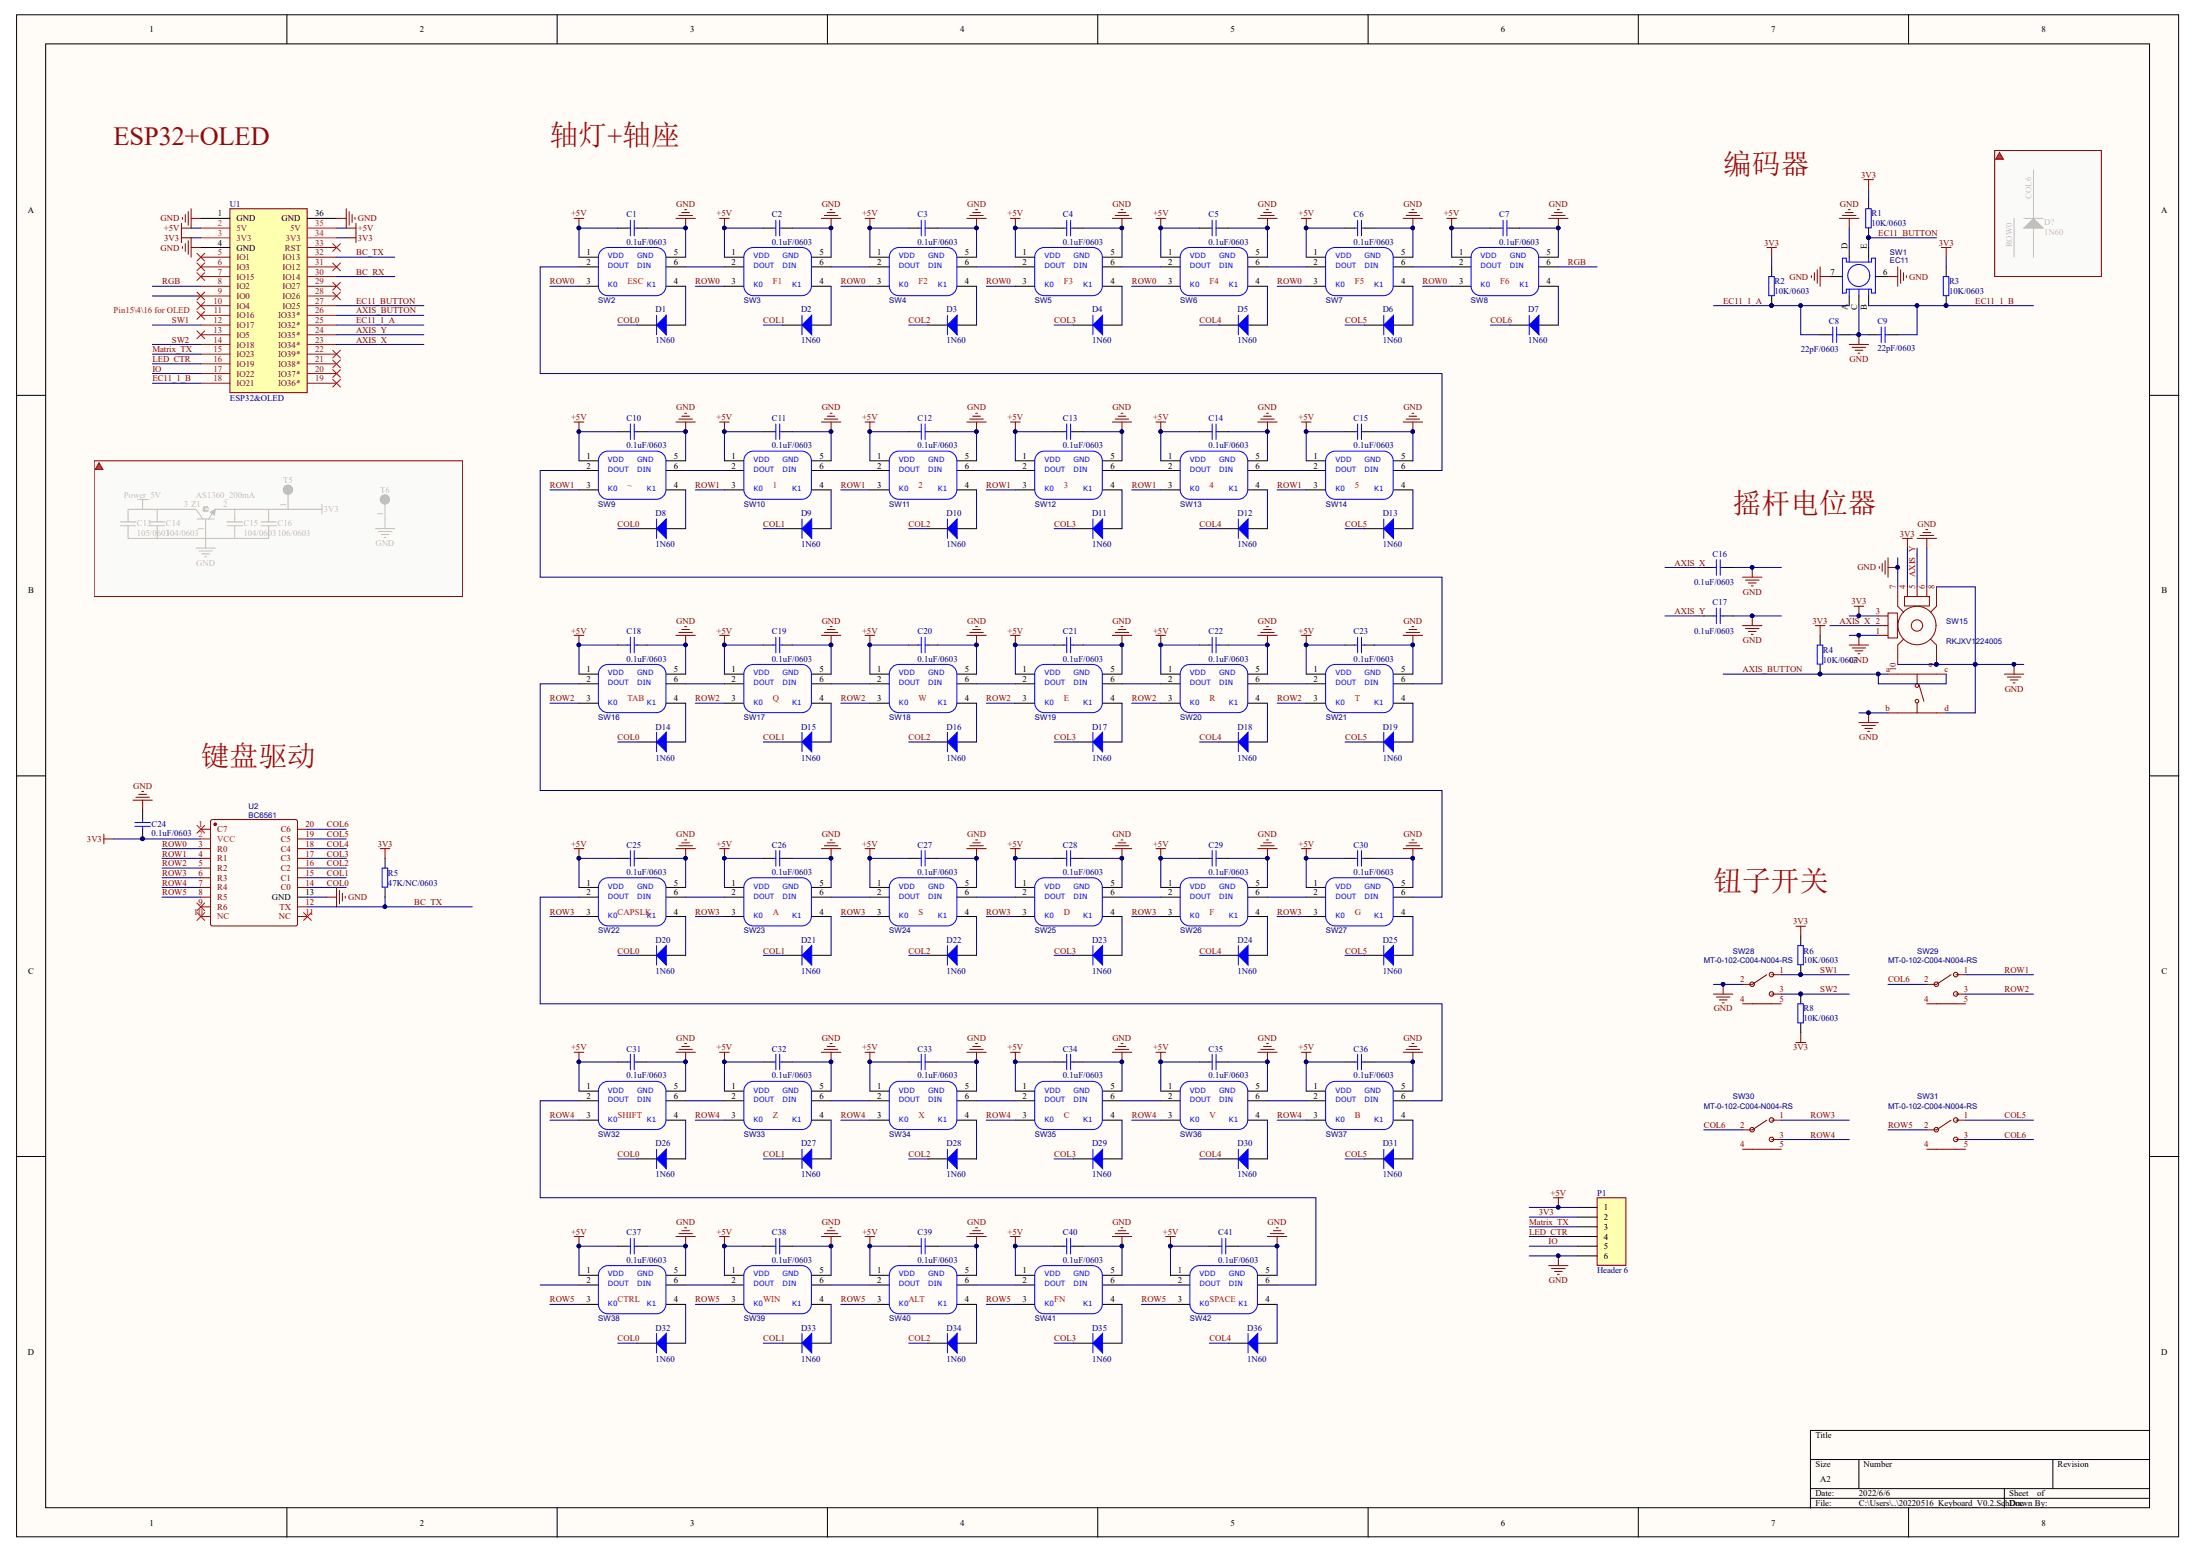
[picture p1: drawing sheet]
# Altium schematic sheet 20220516_Keyboard_V0.2.SchDoc
size A2

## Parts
(Parts that share a designator on the sheet are numbered #1, #2 ... from top to bottom, then left to right.)
C1  0.1uF/0603  [C 0603_L]
C2  0.1uF/0603  [C 0603_L]
C3  0.1uF/0603  [C 0603_L]
C4  0.1uF/0603  [C 0603_L]
C5  0.1uF/0603  [C 0603_L]
C6  0.1uF/0603  [C 0603_L]
C7  0.1uF/0603  [C 0603_L]
C8  22pF/0603  [C 0603_L]
C9  22pF/0603  [C 0603_L]
C10  0.1uF/0603  [C 0603_L]
C11  0.1uF/0603  [C 0603_L]
C12  0.1uF/0603  [C 0603_L]
C13#1  0.1uF/0603  [C 0603_L]
C13#2  105/0603  [C0603]  (masked out: inside a compile mask, not in the netlist)
C14#1  0.1uF/0603  [C 0603_L]
C14#2  104/0603  [C0603]  (masked out: inside a compile mask, not in the netlist)
C15#1  0.1uF/0603  [C 0603_L]
C15#2  104/0603  [C0603]  (masked out: inside a compile mask, not in the netlist)
C16#1  106/0603  [C0603]  (masked out: inside a compile mask, not in the netlist)
C16#2  0.1uF/0603  [C 0603_L]
C17  0.1uF/0603  [C 0603_L]
C18  0.1uF/0603  [C 0603_L]
C19  0.1uF/0603  [C 0603_L]
C20  0.1uF/0603  [C 0603_L]
C21  0.1uF/0603  [C 0603_L]
C22  0.1uF/0603  [C 0603_L]
C23  0.1uF/0603  [C 0603_L]
C24  0.1uF/0603  [C 0603_L]
C25  0.1uF/0603  [C 0603_L]
C26  0.1uF/0603  [C 0603_L]
C27  0.1uF/0603  [C 0603_L]
C28  0.1uF/0603  [C 0603_L]
C29  0.1uF/0603  [C 0603_L]
C30  0.1uF/0603  [C 0603_L]
C31  0.1uF/0603  [C 0603_L]
C32  0.1uF/0603  [C 0603_L]
C33  0.1uF/0603  [C 0603_L]
C34  0.1uF/0603  [C 0603_L]
C35  0.1uF/0603  [C 0603_L]
C36  0.1uF/0603  [C 0603_L]
C37  0.1uF/0603  [C 0603_L]
C38  0.1uF/0603  [C 0603_L]
C39  0.1uF/0603  [C 0603_L]
C40  0.1uF/0603  [C 0603_L]
C41  0.1uF/0603  [C 0603_L]
D1  1N60  [SOD-323]
D2  1N60  [SOD-323]
D3  1N60  [SOD-323]
D4  1N60  [SOD-323]
D5  1N60  [SOD-323]
D6  1N60  [SOD-323]
D7  1N60  [SOD-323]
D8  1N60  [SOD-323]
D9  1N60  [SOD-323]
D10  1N60  [SOD-323]
D11  1N60  [SOD-323]
D12  1N60  [SOD-323]
D13  1N60  [SOD-323]
D14  1N60  [SOD-323]
D15  1N60  [SOD-323]
D16  1N60  [SOD-323]
D17  1N60  [SOD-323]
D18  1N60  [SOD-323]
D19  1N60  [SOD-323]
D20  1N60  [SOD-323]
D21  1N60  [SOD-323]
D22  1N60  [SOD-323]
D23  1N60  [SOD-323]
D24  1N60  [SOD-323]
D25  1N60  [SOD-323]
D26  1N60  [SOD-323]
D27  1N60  [SOD-323]
D28  1N60  [SOD-323]
D29  1N60  [SOD-323]
D30  1N60  [SOD-323]
D31  1N60  [SOD-323]
D32  1N60  [SOD-323]
D33  1N60  [SOD-323]
D34  1N60  [SOD-323]
D35  1N60  [SOD-323]
D36  1N60  [SOD-323]
D?  1N60  [SOD-323]  (masked out: inside a compile mask, not in the netlist)
P1  Header 6  [HDR1X6]
R1  10K/0603  [R 0603_M]
R2  10K/0603  [R 0603_M]
R3  10K/0603  [R 0603_M]
R4  10K/0603  [R 0603_M]
R5  47K/NC/0603  [R 0603_M]
R6  10K/0603  [R 0603_M]
R8  10K/0603  [R 0603_M]
SW1  EC11  [EC11-B1]
SW2  凯华轴座+3528反贴灯  [轴座+3528反贴灯]  (value not drawn)
SW3  凯华轴座+3528反贴灯  [轴座+3528反贴灯]  (value not drawn)
SW4  凯华轴座+3528反贴灯  [轴座+3528反贴灯]  (value not drawn)
SW5  凯华轴座+3528反贴灯  [轴座+3528反贴灯]  (value not drawn)
SW6  凯华轴座+3528反贴灯  [轴座+3528反贴灯]  (value not drawn)
SW7  凯华轴座+3528反贴灯  [轴座+3528反贴灯]  (value not drawn)
SW8  凯华轴座+3528反贴灯  [轴座+3528反贴灯]  (value not drawn)
SW9  凯华轴座+3528反贴灯  [轴座+3528反贴灯]  (value not drawn)
SW10  凯华轴座+3528反贴灯  [轴座+3528反贴灯]  (value not drawn)
SW11  凯华轴座+3528反贴灯  [轴座+3528反贴灯]  (value not drawn)
SW12  凯华轴座+3528反贴灯  [轴座+3528反贴灯]  (value not drawn)
SW13  凯华轴座+3528反贴灯  [轴座+3528反贴灯]  (value not drawn)
SW14  凯华轴座+3528反贴灯  [轴座+3528反贴灯]  (value not drawn)
SW15  RKJXV1224005  [摇杆电位器]
SW16  凯华轴座+3528反贴灯  [轴座+3528反贴灯]  (value not drawn)
SW17  凯华轴座+3528反贴灯  [轴座+3528反贴灯]  (value not drawn)
SW18  凯华轴座+3528反贴灯  [轴座+3528反贴灯]  (value not drawn)
SW19  凯华轴座+3528反贴灯  [轴座+3528反贴灯]  (value not drawn)
SW20  凯华轴座+3528反贴灯  [轴座+3528反贴灯]  (value not drawn)
SW21  凯华轴座+3528反贴灯  [轴座+3528反贴灯]  (value not drawn)
SW22  凯华轴座+3528反贴灯  [轴座+3528反贴灯]  (value not drawn)
SW23  凯华轴座+3528反贴灯  [轴座+3528反贴灯]  (value not drawn)
SW24  凯华轴座+3528反贴灯  [轴座+3528反贴灯]  (value not drawn)
SW25  凯华轴座+3528反贴灯  [轴座+3528反贴灯]  (value not drawn)
SW26  凯华轴座+3528反贴灯  [轴座+3528反贴灯]  (value not drawn)
SW27  凯华轴座+3528反贴灯  [轴座+3528反贴灯]  (value not drawn)
SW28  MT-0-102-C004-N004-RS  [钮子开关三脚二档]
SW29  MT-0-102-C004-N004-RS  [钮子开关三脚二档]
SW30  MT-0-102-C004-N004-RS  [钮子开关三脚二档]
SW31  MT-0-102-C004-N004-RS  [钮子开关三脚二档]
SW32  凯华轴座+3528反贴灯  [轴座+3528反贴灯]  (value not drawn)
SW33  凯华轴座+3528反贴灯  [轴座+3528反贴灯]  (value not drawn)
SW34  凯华轴座+3528反贴灯  [轴座+3528反贴灯]  (value not drawn)
SW35  凯华轴座+3528反贴灯  [轴座+3528反贴灯]  (value not drawn)
SW36  凯华轴座+3528反贴灯  [轴座+3528反贴灯]  (value not drawn)
SW37  凯华轴座+3528反贴灯  [轴座+3528反贴灯]  (value not drawn)
SW38  凯华轴座+3528反贴灯  [轴座+3528反贴灯]  (value not drawn)
SW39  凯华轴座+3528反贴灯  [轴座+3528反贴灯]  (value not drawn)
SW40  凯华轴座+3528反贴灯  [轴座+3528反贴灯]  (value not drawn)
SW41  凯华轴座+3528反贴灯  [轴座+3528反贴灯]  (value not drawn)
SW42  凯华轴座+3528反贴灯  [轴座+3528反贴灯]  (value not drawn)
T5  (no value)  [test-1]  (masked out: inside a compile mask, not in the netlist)
T6  (no value)  [test-1]  (masked out: inside a compile mask, not in the netlist)
U1  ESP32&OLED  [ESP32+OLED]
U2  BC6561  [SSOP-20_L7.5-W5.2-P0.65-LS8.0-BL]
Z1  AS1360_200mA  [SOT-23]  (masked out: inside a compile mask, not in the netlist)

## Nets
3V3: C24.2 P1.2 R1.1 R2.1 R3.2 R4.1 R5.1 R6.1 R8.1 SW15.3(A) SW15.4(A) U1.3(3V3) U1.34(3V3) U2.2(VCC)
+5V: C1.2 C2.2 C3.2 C4.2 C5.2 C6.2 C7.2 C10.2 C11.2 C12.2 C13#1.2 C14#1.2 C15#1.2 C18.2 C19.2 C20.2 C21.2 C22.2 C23.2 C25.2 C26.2 C27.2 C28.2 C29.2 C30.2 C31.2 C32.2 C33.2 C34.2 C35.2 C36.2 C37.2 C38.2 C39.2 C40.2 C41.2 P1.1 SW2.1 SW3.1 SW4.1 SW5.1 SW6.1 SW7.1 SW8.1 SW9.1 SW10.1 SW11.1 SW12.1 SW13.1 SW14.1 SW16.1 SW17.1 SW18.1 SW19.1 SW20.1 SW21.1 SW22.1 SW23.1 SW24.1 SW25.1 SW26.1 SW27.1 SW32.1 SW33.1 SW34.1 SW35.1 SW36.1 SW37.1 SW38.1 SW39.1 SW40.1 SW41.1 SW42.1 U1.2(5V) U1.35(5V)
GND: C1.1 C2.1 C3.1 C4.1 C5.1 C6.1 C7.1 C8.1 C9.2 C10.1 C11.1 C12.1 C13#1.1 C14#1.1 C15#1.1 C16#2.1 C17.1 C18.1 C19.1 C20.1 C21.1 C22.1 C23.1 C24.1 C25.1 C26.1 C27.1 C28.1 C29.1 C30.1 C31.1 C32.1 C33.1 C34.1 C35.1 C36.1 C37.1 C38.1 C39.1 C40.1 C41.1 P1.6 SW1.6 SW1.7 SW1.C SW1.D SW2.5 SW3.5 SW4.5 SW5.5 SW6.5 SW7.5 SW8.5 SW9.5 SW10.5 SW11.5 SW12.5 SW13.5 SW14.5 SW15.1(B) SW15.6(B) SW15.7(GND) SW15.8(GND) SW15.9(GND) SW15.10(GND) SW15.b SW15.d SW16.5 SW17.5 SW18.5 SW19.5 SW20.5 SW21.5 SW22.5 SW23.5 SW24.5 SW25.5 SW26.5 SW27.5 SW28.2 SW32.5 SW33.5 SW34.5 SW35.5 SW36.5 SW37.5 SW38.5 SW39.5 SW40.5 SW41.5 SW42.5 U1.1(GND) U1.4(GND) U1.36(GND) U2.13(GND)
AXIS_BUTTON: R4.2 SW15.a SW15.c U1.26(IO33*)
AXIS_X: C16#2.2 SW15.2(DTA) U1.23(IO34*)
AXIS_Y: C17.2 SW15.5(DTA) U1.24(IO35*)
BC_RX: U1.30(IO14)
BC_TX: R5.2 U1.32(IO13) U2.12(TX)
COL0: D1.2 D8.2 D14.2 D20.2 D26.2 D32.2 U2.14(C0)
COL1: D2.2 D9.2 D15.2 D21.2 D27.2 D33.2 U2.15(C1)
COL2: D3.2 D10.2 D16.2 D22.2 D28.2 D34.2 U2.16(C2)
COL3: D4.2 D11.2 D17.2 D23.2 D29.2 D35.2 U2.17(C3)
COL4: D5.2 D12.2 D18.2 D24.2 D30.2 D36.2 U2.18(C4)
COL5: D6.2 D13.2 D19.2 D25.2 D31.2 SW31.1 U2.19(C5)
COL6: D7.2 SW29.2 SW30.2 SW31.3 U2.20(C6)
EC11_1_A: C8.2 R2.2 SW1.A U1.25(IO32*)
EC11_1_B: C9.1 R3.1 SW1.B U1.18(IO21)
EC11_BUTTON: R1.2 SW1.E U1.27(IO25)
IO: P1.5 U1.17(IO22)
LED_CTR: P1.4 U1.16(IO19)
Matrix_TX: P1.3 U1.15(IO23)
RGB: SW8.6 U1.8(IO2)
ROW0: SW2.3 SW3.3 SW4.3 SW5.3 SW6.3 SW7.3 SW8.3 U2.3(R0)
ROW1: SW9.3 SW10.3 SW11.3 SW12.3 SW13.3 SW14.3 SW29.1 U2.4(R1)
ROW2: SW16.3 SW17.3 SW18.3 SW19.3 SW20.3 SW21.3 SW29.3 U2.5(R2)
ROW3: SW22.3 SW23.3 SW24.3 SW25.3 SW26.3 SW27.3 SW30.1 U2.6(R3)
ROW4: SW30.3 SW32.3 SW33.3 SW34.3 SW35.3 SW36.3 SW37.3 U2.7(R4)
ROW5: SW31.2 SW38.3 SW39.3 SW40.3 SW41.3 SW42.3 U2.8(R5)
SW1: R6.2 SW28.1 U1.12(IO17)
SW2: R8.2 SW28.3 U1.14(IO18)
NetD1_1: D1.1 SW2.4
NetD2_1: D2.1 SW3.4
NetD3_1: D3.1 SW4.4
NetD4_1: D4.1 SW5.4
NetD5_1: D5.1 SW6.4
NetD6_1: D6.1 SW7.4
NetD7_1: D7.1 SW8.4
NetD8_1: D8.1 SW9.4
NetD9_1: D9.1 SW10.4
NetD10_1: D10.1 SW11.4
NetD11_1: D11.1 SW12.4
NetD12_1: D12.1 SW13.4
NetD13_1: D13.1 SW14.4
NetD14_1: D14.1 SW16.4
NetD15_1: D15.1 SW17.4
NetD16_1: D16.1 SW18.4
NetD17_1: D17.1 SW19.4
NetD18_1: D18.1 SW20.4
NetD19_1: D19.1 SW21.4
NetD20_1: D20.1 SW22.4
NetD21_1: D21.1 SW23.4
NetD22_1: D22.1 SW24.4
NetD23_1: D23.1 SW25.4
NetD24_1: D24.1 SW26.4
NetD25_1: D25.1 SW27.4
NetD26_1: D26.1 SW32.4
NetD27_1: D27.1 SW33.4
NetD28_1: D28.1 SW34.4
NetD29_1: D29.1 SW35.4
NetD30_1: D30.1 SW36.4
NetD31_1: D31.1 SW37.4
NetD32_1: D32.1 SW38.4
NetD33_1: D33.1 SW39.4
NetD34_1: D34.1 SW40.4
NetD35_1: D35.1 SW41.4
NetD36_1: D36.1 SW42.4
NetSW2_2: SW2.2 SW14.6
NetSW2_6: SW2.6 SW3.2
NetSW3_6: SW3.6 SW4.2
NetSW4_6: SW4.6 SW5.2
NetSW5_6: SW5.6 SW6.2
NetSW6_6: SW6.6 SW7.2
NetSW7_6: SW7.6 SW8.2
NetSW9_2: SW9.2 SW21.6
NetSW9_6: SW9.6 SW10.2
NetSW10_6: SW10.6 SW11.2
NetSW11_6: SW11.6 SW12.2
NetSW12_6: SW12.6 SW13.2
NetSW13_6: SW13.6 SW14.2
NetSW16_2: SW16.2 SW27.6
NetSW16_6: SW16.6 SW17.2
NetSW17_6: SW17.6 SW18.2
NetSW18_6: SW18.6 SW19.2
NetSW19_6: SW19.6 SW20.2
NetSW20_6: SW20.6 SW21.2
NetSW22_2: SW22.2 SW37.6
NetSW22_6: SW22.6 SW23.2
NetSW23_6: SW23.6 SW24.2
NetSW24_6: SW24.6 SW25.2
NetSW25_6: SW25.6 SW26.2
NetSW26_6: SW26.6 SW27.2
NetSW32_2: SW32.2 SW42.6
NetSW32_6: SW32.6 SW33.2
NetSW33_6: SW33.6 SW34.2
NetSW34_6: SW34.6 SW35.2
NetSW35_6: SW35.6 SW36.2
NetSW36_6: SW36.6 SW37.2
NetSW38_6: SW38.6 SW39.2
NetSW39_6: SW39.6 SW40.2
NetSW40_6: SW40.6 SW41.2
NetSW41_6: SW41.6 SW42.2

Not connected (* = marked no-connect by the designer): SW28 4 5; SW29 4 5; SW30 4 5; SW31 4 5; SW38 2; U1 5(IO1)* 6(IO3)* 7(IO15)* 9(IO0)* 10(IO4)* 11(IO16)* 13(IO5)* 19(IO36*)* 20(IO37*)* 21(IO38*)* 22(IO39*)* 28(IO26)* 29(IO27)* 31(IO12)* 33(RST)*; U2 1(C7)* 9(R6)* 10(NC)* 11(NC)*

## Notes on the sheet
- ESP32+OLED
- 轴灯+轴座
- 编码器
- (near SW2) ESC
- (near SW3) F1
- (near SW4) F2
- (near SW5) F3
- (near SW6) F4
- (near SW7) F5
- (near SW8) F6
- (near U1) Pin15\4\16 for OLED
- (near SW9) ~
- (near SW10) 1
- (near SW11) 2
- (near SW12) 3
- (near SW13) 4
- (near SW14) 5
- 摇杆电位器
- (near SW16) TAB
- (near SW17) Q
- (near SW18) W
- (near SW19) E
- (near SW20) R
- (near SW21) T
- 键盘驱动
- (near SW22) CAPSLK
- (near SW23) A
- (near SW24) S
- (near SW25) D
- (near SW26) F
- (near SW27) G
- 钮子开关
- (near SW32) SHIFT
- (near SW33) Z
- (near SW34) X
- (near SW35) C
- (near SW36) V
- (near SW37) B
- (near SW38) CTRL
- (near SW39) WIN
- (near SW40) ALT
- (near SW41) FN
- (near SW42) SPACE
